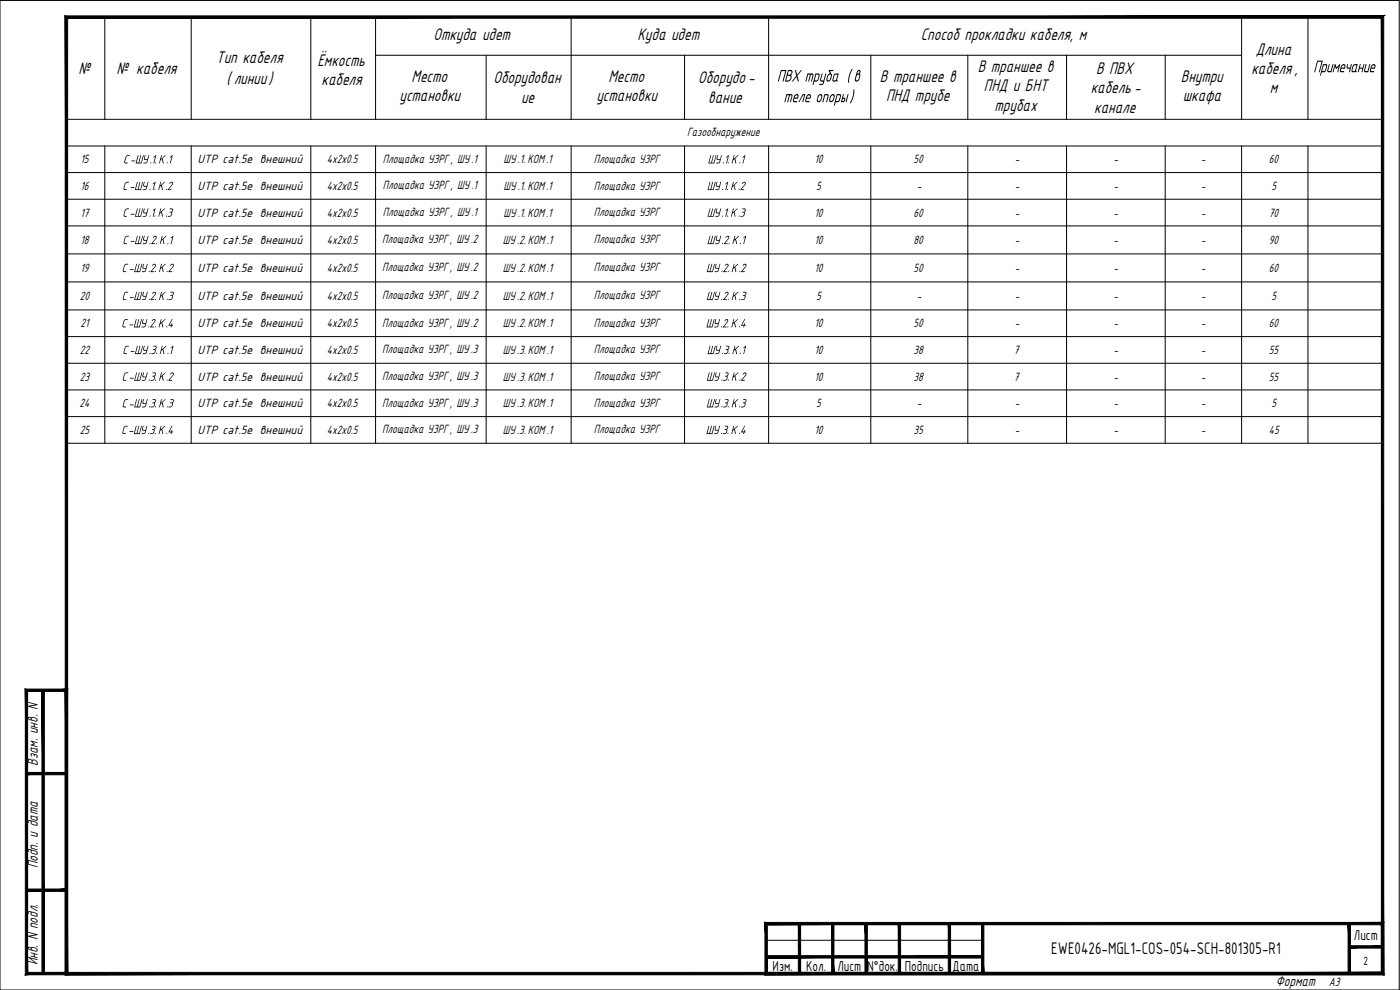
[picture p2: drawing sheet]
<svg xmlns="http://www.w3.org/2000/svg" width="420mm" height="297mm" viewBox="0 0 420 297" stroke-linecap="round" stroke-linejoin="round" font-family="sans-serif">
<path d="M0 .1h419.9v296.9M415.4 4.6h.1M229.9 282.1h65" fill="none" stroke="#000" stroke-width=".3"/>
<g fill="#000" stroke="#000" stroke-width=".3">
<path d="M7.9 232.5h12v-.7zM7.9 231.8h12l-12 .7z"/>
<path d="M7.9 267.4h12v-.7zM7.9 266.7h12l-12 .7z"/>
<path d="M229.6 276.8l.7 14.9v-14.2zM229.6 276.8l.7 14.9-.7 .8zM230.3 291.7l-.7 .8 185-.8zM229.6 292.5l185-.8 .7 .8zM414.6 277.5v14.2l.7 .8zM414.6 277.5l.7-.7v15.7zM230.3 277.5h184.3l.7-.7zM229.6 276.8h185.7l-185 .7z"/>
<path d="M239.6 277.1l.7 15v-15zM239.6 277.1l.7 15h-.7z"/>
<path d="M249.6 277.1l.7 15v-15zM249.6 277.1l.7 15h-.7z"/>
<path d="M259.6 277.1l.7 15v-15zM259.6 277.1l.7 15h-.7z"/>
<path d="M269.6 277.1l.7 15v-15zM269.6 277.1l.7 15h-.7z"/>
<path d="M284.6 277.1l.7 15v-15zM284.6 277.1l.7 15h-.7z"/>
<path d="M294.6 277.1l.7 15v-15zM294.6 277.1l.7 15h-.7z"/>
<path d="M404.6 277.1l.7 15v-15zM404.6 277.1l.7 15h-.7z"/>
<path d="M8.3 291.7l-.7 .8 12-.8zM7.6 292.5l12-.8 .7 .8zM19.6 207.5v84.2l.7 .8zM19.6 207.5l.7-.7v85.7zM8.3 207.5h11.3l.7-.7zM7.6 206.8h12.7l-12 .7zM7.6 206.8l.7 84.9v-84.2zM7.6 206.8l.7 84.9-.7 .8z"/>
<path d="M12.6 207.1v85h.7zM12.6 207.1h.7v85z"/>
<path d="M20.3 291.7l-.7 .8 395-.8zM19.6 292.5l395-.8 .7 .8zM414.6 5.5v286.2l.7 .8zM414.6 5.5l.7-.7v287.7zM20.3 5.5h394.3l.7-.7zM19.6 4.8h395.7l-395 .7zM19.6 4.8l.7 286.9v-286.2zM19.6 4.8l.7 286.9-.7 .8z"/>
<path d="M229.9 287.5h65v-.7zM229.9 286.8h65l-65 .7z"/>
<path d="M404.9 283.8v.7l10-.7zM404.9 284.5l10-.7v.7z"/>
</g>
<!-- layer: 0 -->
<path d="M250.5 22.5l-.4 1.3 .2 .3 .6-.2 .4-1.5zM250.4 22.3l.4-.3 .9 .1-.5 1.9 .2 .2a.24 .24 0 0 1-.2 .3 .24 .24 0 0 1-.3-.2l-.7 .2-.3-.3z" fill="#000"/>
<g fill="none" stroke="#000" stroke-width=".3">
<path d="M19.9 5.1h395v127.9h-395zM31.5 5.1v30.7M57.4 5.1v30.7M93.3 5.1v30.7M112.7 16.6h259.9M112.7 5.1v30.7M145.9 16.6v19.2M171.4 5.1v30.7M205.4 16.6v19.2M230.7 5.1v30.7M261.3 16.6v19.2M290.4 16.6v19.2"/>
<path d="M320.1 16.6v19.2M349.7 16.6v19.2M372.6 5.1v30.7M392.5 5.1v30.7M420 .1h-420v296.9h420M19.9 35.8h395M19.9 51.8h395M19.9 59.8h395M19.9 43.8h395M31.5 43.8v89.2M57.4 43.8v89.2M93.3 43.8v89.2"/>
<path d="M112.7 43.8v89.2M145.9 43.8v89.2M171.4 43.8v89.2M205.4 43.8v89.2M230.7 43.8v89.2M261.3 43.8v89.2M290.4 43.8v89.2M320.1 43.8v89.2M349.7 43.8v89.2M372.6 43.8v89.2M392.5 43.8v89.2M19.9 67.8h395"/>
<path d="M19.9 76.2h395M19.9 84.6h395M19.9 93h395M19.9 101h395M19.9 109h395M19.9 117h395M19.9 125h395"/>
</g>
<g font-size="5.6">
<text x="130.1" y="12.1">Откуда идет</text>
<text x="191.3" y="12.1">Куда идет</text>
<text x="276.3" y="12.1">Способ прокладки кабеля, м</text>
<text x="376.9" y="16.4">Длина</text>
<text x="23.6" y="22.2">№</text>
<text x="34.9" y="22.2">№ кабеля</text>
<text x="64.9" y="18.9">Тип кабеля</text>
<text x="95.2" y="19.8">Ёмкость</text>
<text x="293.5" y="21.6">В траншее в</text>
<text x="329" y="22.1">В ПВХ</text>
<text x="375.6" y="22.2">кабеля,</text>
<text x="394.1" y="21.7">Примечание</text>
<text x="68" y="25.1">( линии)</text>
<text x="96.5" y="25.6">кабеля</text>
<text x="123.5" y="24.5">Место</text>
<text x="148.1" y="25">Оборудован</text>
<text x="182.6" y="24.5">Место</text>
<text x="209.6" y="25">Оборудо-</text>
<text x="233.2" y="24.5">ПВХ труба</text>
<text x="254" y="24.5">( в</text>
<text x="264.1" y="24.5">В траншее в</text>
<text x="295.3" y="27.4">ПНД и БНТ</text>
<text x="327.4" y="27.9">кабель-</text>
<text x="354.4" y="24.5">Внутри</text>
<text x="381.1" y="28">м</text>
<text x="119.9" y="30.3">установки</text>
<text x="156.4" y="30.8">ие</text>
<text x="179" y="30.3">установки</text>
<text x="212.6" y="30.8">вание</text>
<text x="235.1" y="30.7">теле опоры )</text>
<text x="265.9" y="30.3">ПНД трубе</text>
<text x="298.5" y="33.2">трубах</text>
<text x="328.4" y="33.8">канале</text>
<text x="355" y="30.3">шкафа</text>
</g>
<text font-size="5.4" x="315.5" y="286.3">EWE0426-MGL1-COS-054-SCH-801305-R1</text>
<g font-size="4.8">
<text x="11.4" y="229.8" transform="rotate(-90 11.4 229.8)">Взам. инв. N</text>
<text x="11.4" y="260.5" transform="rotate(-90 11.4 260.5)">Подп. и дата</text>
<text x="11.4" y="289.6" transform="rotate(-90 11.4 289.6)">Инв. N подл.</text>
<text x="382.9" y="295.7">Формат</text>
</g>
<g font-size="4.7">
<text x="406.3" y="282.2">Лист</text>
<text x="231.9" y="291.4">Изм.</text>
<text x="241.9" y="291.4">Кол.</text>
<text x="251.3" y="291.4">Лист</text>
<text x="260.4" y="291.4">N°док.</text>
<text x="271.5" y="291.4">Подпись</text>
<text x="285.9" y="291.4">Дата</text>
</g>
<g font-size="4">
<text x="206.2" y="40.7">Газообнаружение</text>
<text x="24.2" y="49.1">15</text>
<text x="36.9" y="49.1">С-ШУ .1. К.1</text>
<text x="59.3" y="49">UTP cat.5e внешний</text>
<text x="98.1" y="49.1">4x2x0.5</text>
<text x="114.9" y="48.8">Площадка УЗРГ, ШУ .1</text>
<text x="151.1" y="49.1">ШУ.1.КОМ.1</text>
<text x="178.2" y="48.9">Площадка УЗРГ</text>
<text x="212.3" y="49.1">ШУ .1. К.1</text>
<text x="244.5" y="49.1">10</text>
<text x="274.2" y="49.1">50</text>
<text x="304.5" y="49.1">-</text>
<text x="334.2" y="49.1">-</text>
<text x="360.4" y="49.1">-</text>
<text x="380.8" y="49.1">60</text>
<text x="24.2" y="57">16</text>
<text x="36.7" y="57">С-ШУ .1. К.2</text>
<text x="59.3" y="57">UTP cat.5e внешний</text>
<text x="98.1" y="57">4x2x0.5</text>
<text x="114.9" y="56.8">Площадка УЗРГ, ШУ .1</text>
<text x="151.1" y="57">ШУ.1.КОМ.1</text>
<text x="178.2" y="56.9">Площадка УЗРГ</text>
<text x="212.1" y="57">ШУ .1. К.2</text>
<text x="245" y="57">5</text>
<text x="275.2" y="57">-</text>
<text x="304.5" y="57">-</text>
<text x="334.2" y="57">-</text>
<text x="360.4" y="57">-</text>
<text x="381.6" y="57">5</text>
<text x="24.2" y="65">17</text>
<text x="36.7" y="65">С-ШУ .1. К.3</text>
<text x="59.3" y="65">UTP cat.5e внешний</text>
<text x="98.1" y="65">4x2x0.5</text>
<text x="114.9" y="64.8">Площадка УЗРГ, ШУ .1</text>
<text x="151.1" y="65">ШУ.1.КОМ.1</text>
<text x="178.2" y="64.9">Площадка УЗРГ</text>
<text x="212.1" y="65">ШУ .1. К.3</text>
<text x="244.5" y="65">10</text>
<text x="274.2" y="65">60</text>
<text x="304.5" y="65">-</text>
<text x="334.2" y="65">-</text>
<text x="360.4" y="65">-</text>
<text x="380.8" y="65">70</text>
<text x="24.2" y="73.2">18</text>
<text x="36.7" y="73.2">С-ШУ .2. К.1</text>
<text x="59.3" y="73.2">UTP cat.5e внешний</text>
<text x="98.1" y="73.2">4x2x0.5</text>
<text x="114.7" y="73">Площадка УЗРГ, ШУ .2</text>
<text x="150.9" y="73.2">ШУ .2.КОМ.1</text>
<text x="178.2" y="73.1">Площадка УЗРГ</text>
<text x="212.1" y="73.2">ШУ .2. К.1</text>
<text x="244.5" y="73.2">10</text>
<text x="274.2" y="73.2">80</text>
<text x="304.5" y="73.2">-</text>
<text x="334.2" y="73.2">-</text>
<text x="360.4" y="73.2">-</text>
<text x="380.8" y="73.2">90</text>
<text x="24.2" y="81.6">19</text>
<text x="36.5" y="81.6">С-ШУ .2. К.2</text>
<text x="59.3" y="81.6">UTP cat.5e внешний</text>
<text x="98.1" y="81.6">4x2x0.5</text>
<text x="114.7" y="81.4">Площадка УЗРГ, ШУ .2</text>
<text x="150.9" y="81.6">ШУ .2.КОМ.1</text>
<text x="178.2" y="81.5">Площадка УЗРГ</text>
<text x="211.9" y="81.6">ШУ .2. К.2</text>
<text x="244.5" y="81.6">10</text>
<text x="274.2" y="81.6">50</text>
<text x="304.5" y="81.6">-</text>
<text x="334.2" y="81.6">-</text>
<text x="360.4" y="81.6">-</text>
<text x="380.8" y="81.6">60</text>
<text x="114.7" y="89.8">Площадка УЗРГ, ШУ .2</text>
<text x="178.2" y="89.9">Площадка УЗРГ</text>
<text x="24" y="90">20</text>
<text x="36.5" y="90">С-ШУ .2. К.3</text>
<text x="59.3" y="90">UTP cat.5e внешний</text>
<text x="98.1" y="90">4x2x0.5</text>
<text x="150.9" y="90">ШУ .2.КОМ.1</text>
<text x="211.9" y="90">ШУ .2. К.3</text>
<text x="245" y="90">5</text>
<text x="275.2" y="90">-</text>
<text x="304.5" y="90">-</text>
<text x="334.2" y="90">-</text>
<text x="360.4" y="90">-</text>
<text x="381.6" y="90">5</text>
<text x="24.2" y="98.2">21</text>
<text x="36.4" y="98.2">С-ШУ .2. К.4</text>
<text x="59.3" y="98.2">UTP cat.5e внешний</text>
<text x="98.1" y="98.2">4x2x0.5</text>
<text x="114.7" y="98">Площадка УЗРГ, ШУ .2</text>
<text x="150.9" y="98.2">ШУ .2.КОМ.1</text>
<text x="178.2" y="98.1">Площадка УЗРГ</text>
<text x="211.8" y="98.2">ШУ .2. К.4</text>
<text x="244.5" y="98.2">10</text>
<text x="274.2" y="98.2">50</text>
<text x="304.5" y="98.2">-</text>
<text x="334.2" y="98.2">-</text>
<text x="360.4" y="98.2">-</text>
<text x="380.8" y="98.2">60</text>
<text x="24" y="106.2">22</text>
<text x="36.7" y="106.2">С-ШУ .3. К.1</text>
<text x="59.3" y="106.2">UTP cat.5e внешний</text>
<text x="98.1" y="106.2">4x2x0.5</text>
<text x="114.7" y="106">Площадка УЗРГ, ШУ .3</text>
<text x="150.9" y="106.2">ШУ .3.КОМ.1</text>
<text x="178.2" y="106.1">Площадка УЗРГ</text>
<text x="212.1" y="106.2">ШУ .3. К.1</text>
<text x="244.5" y="106.2">10</text>
<text x="274.2" y="106.2">38</text>
<text x="304.2" y="106.2">7</text>
<text x="334.2" y="106.2">-</text>
<text x="360.4" y="106.2">-</text>
<text x="380.8" y="106.2">55</text>
<text x="114.7" y="114">Площадка УЗРГ, ШУ .3</text>
<text x="24" y="114.2">23</text>
<text x="36.5" y="114.2">С-ШУ .3. К.2</text>
<text x="59.3" y="114.2">UTP cat.5e внешний</text>
<text x="98.1" y="114.2">4x2x0.5</text>
<text x="150.9" y="114.2">ШУ .3.КОМ.1</text>
<text x="178.2" y="114.1">Площадка УЗРГ</text>
<text x="211.9" y="114.2">ШУ .3. К.2</text>
<text x="244.5" y="114.2">10</text>
<text x="274.2" y="114.2">38</text>
<text x="304.2" y="114.2">7</text>
<text x="334.2" y="114.2">-</text>
<text x="360.4" y="114.2">-</text>
<text x="380.8" y="114.2">55</text>
<text x="23.9" y="122.2">24</text>
<text x="36.5" y="122.2">С-ШУ .3. К.3</text>
<text x="59.3" y="122.2">UTP cat.5e внешний</text>
<text x="98.1" y="122.2">4x2x0.5</text>
<text x="114.7" y="122">Площадка УЗРГ, ШУ .3</text>
<text x="150.9" y="122.2">ШУ .3.КОМ.1</text>
<text x="178.2" y="122.1">Площадка УЗРГ</text>
<text x="211.9" y="122.2">ШУ .3. К.3</text>
<text x="245" y="122.2">5</text>
<text x="275.2" y="122.2">-</text>
<text x="304.5" y="122.2">-</text>
<text x="334.2" y="122.2">-</text>
<text x="360.4" y="122.2">-</text>
<text x="381.6" y="122.2">5</text>
<text x="24" y="130.2">25</text>
<text x="36.4" y="130.2">С-ШУ .3. К.4</text>
<text x="59.3" y="130.2">UTP cat.5e внешний</text>
<text x="98.1" y="130.2">4x2x0.5</text>
<text x="114.7" y="130">Площадка УЗРГ, ШУ .3</text>
<text x="150.9" y="130.2">ШУ .3.КОМ.1</text>
<text x="178.2" y="130.1">Площадка УЗРГ</text>
<text x="211.8" y="130.2">ШУ .3. К.4</text>
<text x="244.5" y="130.2">10</text>
<text x="274.2" y="130.2">35</text>
<text x="304.5" y="130.2">-</text>
<text x="334.2" y="130.2">-</text>
<text x="360.4" y="130.2">-</text>
<text x="380.7" y="130.2">45</text>
<text x="398.8" y="295.9">А3</text>
</g>
<text font-size="3.9" x="409.2" y="289.6">2</text>
</svg>
